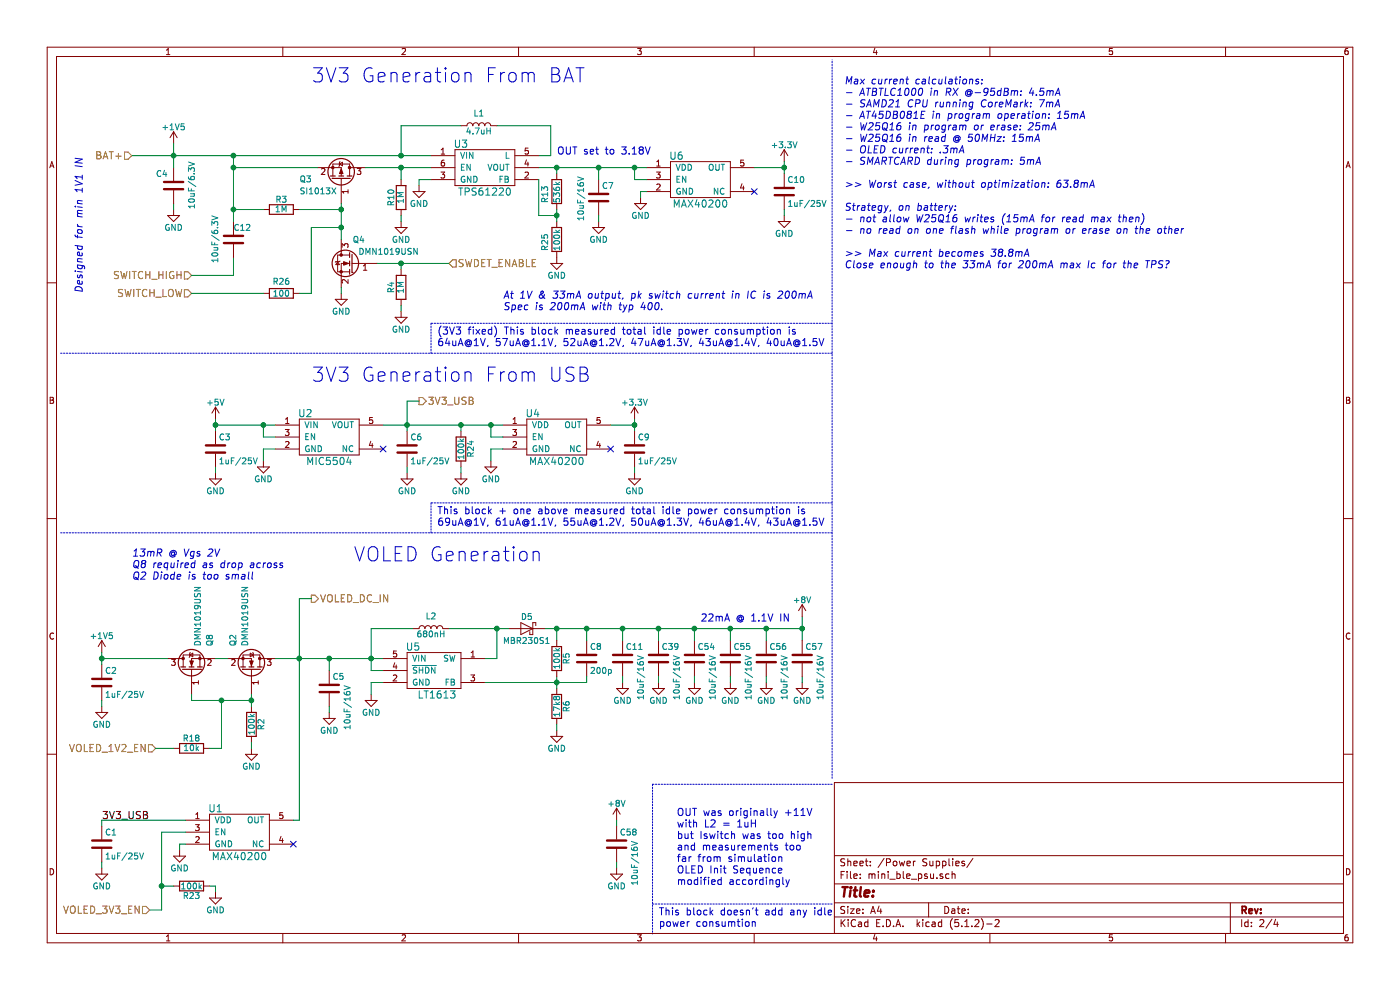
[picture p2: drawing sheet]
EESchema Schematic File Version 4
EELAYER 30 0
EELAYER END
$Descr A4 11693 8268
encoding utf-8
Sheet 2 4
Title ""
Date ""
Rev ""
Comp ""
Comment1 ""
Comment2 ""
Comment3 ""
Comment4 ""
$EndDescr
$Comp
L mini_ble:MAX40200 U6
U 1 1
P 5850 1500
F 0 "U6" H 5650 1700 60  0000 C CNN
F 1 "MAX40200" H 5850 1300 60  0000 C CNN
F 2 "Package_TO_SOT_SMD:SOT-23-5" H 5250 1750 60  0001 C CNN
F 3 "" H 5250 1750 60  0001 C CNN
F 4 "https://www.digikey.com/product-detail/en/maxim-integrated/MAX40200AUK-T/MAX40200AUK-TCT-ND/7599791" H 5850 1500 60  0001 C CNN "Field4"
	1    5850 1500
	1    0    0    -1  
$EndComp
$Comp
L mini_ble:MAX40200 U4
U 1 1
P 4650 3650
F 0 "U4" H 4450 3850 60  0000 C CNN
F 1 "MAX40200" H 4650 3450 60  0000 C CNN
F 2 "Package_TO_SOT_SMD:SOT-23-5" H 4050 3900 60  0001 C CNN
F 3 "" H 4050 3900 60  0001 C CNN
F 4 "https://www.digikey.com/product-detail/en/maxim-integrated/MAX40200AUK-T/MAX40200AUK-TCT-ND/7599791" H 4650 3650 60  0001 C CNN "Field4"
	1    4650 3650
	1    0    0    -1  
$EndComp
NoConn ~ 6300 1600
NoConn ~ 5100 3750
$Comp
L mini_ble:MIC5504 U2
U 1 1
P 2750 3650
F 0 "U2" H 2550 3850 60  0000 C CNN
F 1 "MIC5504" H 2750 3450 60  0000 C CNN
F 2 "Package_TO_SOT_SMD:SOT-23-5" H 2850 3950 60  0001 C CNN
F 3 "" H 2850 3950 60  0001 C CNN
F 4 "https://www.digikey.com/product-detail/en/microchip-technology/MIC5504-3.3YM5-TR/576-4764-1-ND/4864028" H 2750 3650 60  0001 C CNN "Field4"
	1    2750 3650
	1    0    0    -1  
$EndComp
$Comp
L power:+5V #PWR015
U 1 1
P 1800 3500
F 0 "#PWR015" H 1800 3350 50  0001 C CNN
F 1 "+5V" H 1800 3640 50  0000 C CNN
F 2 "" H 1800 3500 50  0001 C CNN
F 3 "" H 1800 3500 50  0001 C CNN
	1    1800 3500
	1    0    0    -1  
$EndComp
$Comp
L power:GND #PWR016
U 1 1
P 1800 3950
F 0 "#PWR016" H 1800 3700 50  0001 C CNN
F 1 "GND" H 1800 3800 50  0000 C CNN
F 2 "" H 1800 3950 50  0001 C CNN
F 3 "" H 1800 3950 50  0001 C CNN
	1    1800 3950
	1    0    0    -1  
$EndComp
$Comp
L Device:C C3
U 1 1
P 1800 3750
F 0 "C3" H 1825 3850 50  0000 L CNN
F 1 "1uF/25V" H 1825 3650 50  0000 L CNN
F 2 "Capacitor_SMD:C_0603_1608Metric" H 1838 3600 50  0001 C CNN
F 3 "https://media.digikey.com/pdf/Data%20Sheets/Samsung%20PDFs/CL10B105KA8NNNC_char.pdf" H 1800 3750 50  0001 C CNN
F 4 "https://www.digikey.com/product-detail/en/samsung-electro-mechanics-america-inc/CL10B105KA8NNNC/1276-1184-1-ND/3889270" H 1800 3750 60  0001 C CNN "Field4"
	1    1800 3750
	1    0    0    -1  
$EndComp
NoConn ~ 3200 3750
$Comp
L Device:C C6
U 1 1
P 3400 3750
F 0 "C6" H 3425 3850 50  0000 L CNN
F 1 "1uF/25V" H 3425 3650 50  0000 L CNN
F 2 "Capacitor_SMD:C_0603_1608Metric" H 3438 3600 50  0001 C CNN
F 3 "https://media.digikey.com/pdf/Data%20Sheets/Samsung%20PDFs/CL10B105KA8NNNC_char.pdf" H 3400 3750 50  0001 C CNN
F 4 "https://www.digikey.com/product-detail/en/samsung-electro-mechanics-america-inc/CL10B105KA8NNNC/1276-1184-1-ND/3889270" H 3400 3750 60  0001 C CNN "Field4"
	1    3400 3750
	1    0    0    -1  
$EndComp
$Comp
L power:GND #PWR024
U 1 1
P 3400 3950
F 0 "#PWR024" H 3400 3700 50  0001 C CNN
F 1 "GND" H 3400 3800 50  0000 C CNN
F 2 "" H 3400 3950 50  0001 C CNN
F 3 "" H 3400 3950 50  0001 C CNN
	1    3400 3950
	1    0    0    -1  
$EndComp
$Comp
L power:GND #PWR028
U 1 1
P 4100 3850
F 0 "#PWR028" H 4100 3600 50  0001 C CNN
F 1 "GND" H 4100 3700 50  0000 C CNN
F 2 "" H 4100 3850 50  0001 C CNN
F 3 "" H 4100 3850 50  0001 C CNN
	1    4100 3850
	1    0    0    -1  
$EndComp
$Comp
L Device:C C9
U 1 1
P 5300 3750
F 0 "C9" H 5325 3850 50  0000 L CNN
F 1 "1uF/25V" H 5325 3650 50  0000 L CNN
F 2 "Capacitor_SMD:C_0603_1608Metric" H 5338 3600 50  0001 C CNN
F 3 "https://media.digikey.com/pdf/Data%20Sheets/Samsung%20PDFs/CL10B105KA8NNNC_char.pdf" H 5300 3750 50  0001 C CNN
F 4 "https://www.digikey.com/product-detail/en/samsung-electro-mechanics-america-inc/CL10B105KA8NNNC/1276-1184-1-ND/3889270" H 5300 3750 60  0001 C CNN "Field4"
	1    5300 3750
	1    0    0    -1  
$EndComp
$Comp
L power:GND #PWR032
U 1 1
P 5300 3950
F 0 "#PWR032" H 5300 3700 50  0001 C CNN
F 1 "GND" H 5300 3800 50  0000 C CNN
F 2 "" H 5300 3950 50  0001 C CNN
F 3 "" H 5300 3950 50  0001 C CNN
	1    5300 3950
	1    0    0    -1  
$EndComp
$Comp
L power:+3.3V #PWR031
U 1 1
P 5300 3500
F 0 "#PWR031" H 5300 3350 50  0001 C CNN
F 1 "+3.3V" H 5300 3640 50  0000 C CNN
F 2 "" H 5300 3500 50  0001 C CNN
F 3 "" H 5300 3500 50  0001 C CNN
	1    5300 3500
	1    0    0    -1  
$EndComp
Text Notes 2600 3200 0    118  ~ 0
3V3 Generation From USB
$Comp
L power:GND #PWR019
U 1 1
P 2200 3850
F 0 "#PWR019" H 2200 3600 50  0001 C CNN
F 1 "GND" H 2200 3700 50  0000 C CNN
F 2 "" H 2200 3850 50  0001 C CNN
F 3 "" H 2200 3850 50  0001 C CNN
	1    2200 3850
	1    0    0    -1  
$EndComp
$Comp
L power:GND #PWR033
U 1 1
P 5350 1650
F 0 "#PWR033" H 5350 1400 50  0001 C CNN
F 1 "GND" H 5350 1500 50  0000 C CNN
F 2 "" H 5350 1650 50  0001 C CNN
F 3 "" H 5350 1650 50  0001 C CNN
	1    5350 1650
	1    0    0    -1  
$EndComp
$Comp
L mini_ble:TPS61221 U3
U 1 1
P 4050 1400
F 0 "U3" H 3850 1600 60  0000 C CNN
F 1 "TPS61220" H 4050 1200 60  0000 C CNN
F 2 "Package_TO_SOT_SMD:SOT-363_SC-70-6" H 3350 1600 60  0001 C CNN
F 3 "" H 3350 1600 60  0001 C CNN
F 4 "https://www.digikey.com/product-detail/en/texas-instruments/TPS61220DCKR/296-32505-1-ND/3505611" H 4050 1400 60  0001 C CNN "Field4"
	1    4050 1400
	1    0    0    -1  
$EndComp
$Comp
L Device:C C7
U 1 1
P 5000 1650
F 0 "C7" H 5025 1750 50  0000 L CNN
F 1 "10uF/16V" V 4850 1450 50  0000 L CNN
F 2 "Capacitor_SMD:C_0805_2012Metric" H 5038 1500 50  0001 C CNN
F 3 "https://media.digikey.com/pdf/Data%20Sheets/Samsung%20PDFs/CL21A106KAYNNNE_Char.pdf" H 5000 1650 50  0001 C CNN
F 4 "https://www.digikey.com/product-detail/en/samsung-electro-mechanics/CL21A106KAYNNNE/1276-2891-1-ND/3890977" H 5000 1650 60  0001 C CNN "Field4"
	1    5000 1650
	1    0    0    -1  
$EndComp
$Comp
L power:GND #PWR030
U 1 1
P 5000 1850
F 0 "#PWR030" H 5000 1600 50  0001 C CNN
F 1 "GND" H 5000 1700 50  0000 C CNN
F 2 "" H 5000 1850 50  0001 C CNN
F 3 "" H 5000 1850 50  0001 C CNN
	1    5000 1850
	1    0    0    -1  
$EndComp
$Comp
L Device:L L1
U 1 1
P 4000 1050
F 0 "L1" V 4100 1050 50  0000 C CNN
F 1 "4.7uH" V 3950 1050 50  0000 C CNN
F 2 "Inductor_SMD:L_0805_2012Metric" H 4000 1050 50  0001 C CNN
F 3 "" H 4000 1050 50  0001 C CNN
F 4 "https://www.digikey.com/product-detail/en/murata-electronics-north-america/LQM2MPN4R7MG0L/490-12073-1-ND/5403074" V 4000 1050 60  0001 C CNN "Field4"
	1    4000 1050
	0    -1   -1   0   
$EndComp
$Comp
L power:GND #PWR026
U 1 1
P 3500 1550
F 0 "#PWR026" H 3500 1300 50  0001 C CNN
F 1 "GND" H 3500 1400 50  0000 C CNN
F 2 "" H 3500 1550 50  0001 C CNN
F 3 "" H 3500 1550 50  0001 C CNN
	1    3500 1550
	1    0    0    -1  
$EndComp
$Comp
L power:GND #PWR013
U 1 1
P 1450 1750
F 0 "#PWR013" H 1450 1500 50  0001 C CNN
F 1 "GND" H 1450 1600 50  0000 C CNN
F 2 "" H 1450 1750 50  0001 C CNN
F 3 "" H 1450 1750 50  0001 C CNN
	1    1450 1750
	1    0    0    -1  
$EndComp
$Comp
L power:+1V5 #PWR012
U 1 1
P 1450 1200
F 0 "#PWR012" H 1450 1050 50  0001 C CNN
F 1 "+1V5" H 1450 1340 50  0000 C CNN
F 2 "" H 1450 1200 50  0001 C CNN
F 3 "" H 1450 1200 50  0001 C CNN
	1    1450 1200
	1    0    0    -1  
$EndComp
Text Notes 2600 700  0    118  ~ 0
3V3 Generation From BAT
$Comp
L Device:C C10
U 1 1
P 6550 1600
F 0 "C10" H 6575 1700 50  0000 L CNN
F 1 "1uF/25V" H 6575 1500 50  0000 L CNN
F 2 "Capacitor_SMD:C_0603_1608Metric" H 6588 1450 50  0001 C CNN
F 3 "https://media.digikey.com/pdf/Data%20Sheets/Samsung%20PDFs/CL10B105KA8NNNC_char.pdf" H 6550 1600 50  0001 C CNN
F 4 "https://www.digikey.com/product-detail/en/samsung-electro-mechanics-america-inc/CL10B105KA8NNNC/1276-1184-1-ND/3889270" H 6550 1600 60  0001 C CNN "Field4"
	1    6550 1600
	1    0    0    -1  
$EndComp
$Comp
L power:GND #PWR038
U 1 1
P 6550 1800
F 0 "#PWR038" H 6550 1550 50  0001 C CNN
F 1 "GND" H 6550 1650 50  0000 C CNN
F 2 "" H 6550 1800 50  0001 C CNN
F 3 "" H 6550 1800 50  0001 C CNN
	1    6550 1800
	1    0    0    -1  
$EndComp
$Comp
L power:+3.3V #PWR037
U 1 1
P 6550 1350
F 0 "#PWR037" H 6550 1200 50  0001 C CNN
F 1 "+3.3V" H 6550 1490 50  0000 C CNN
F 2 "" H 6550 1350 50  0001 C CNN
F 3 "" H 6550 1350 50  0001 C CNN
	1    6550 1350
	1    0    0    -1  
$EndComp
$Comp
L power:+1V5 #PWR010
U 1 1
P 850 5450
F 0 "#PWR010" H 850 5300 50  0001 C CNN
F 1 "+1V5" H 850 5590 50  0000 C CNN
F 2 "" H 850 5450 50  0001 C CNN
F 3 "" H 850 5450 50  0001 C CNN
	1    850  5450
	1    0    0    -1  
$EndComp
$Comp
L Device:C C2
U 1 1
P 850 5700
F 0 "C2" H 875 5800 50  0000 L CNN
F 1 "1uF/25V" H 875 5600 50  0000 L CNN
F 2 "Capacitor_SMD:C_0603_1608Metric" H 888 5550 50  0001 C CNN
F 3 "https://media.digikey.com/pdf/Data%20Sheets/Samsung%20PDFs/CL10B105KA8NNNC_char.pdf" H 850 5700 50  0001 C CNN
F 4 "https://www.digikey.com/product-detail/en/samsung-electro-mechanics-america-inc/CL10B105KA8NNNC/1276-1184-1-ND/3889270" H 850 5700 60  0001 C CNN "Field4"
	1    850  5700
	1    0    0    -1  
$EndComp
$Comp
L power:GND #PWR011
U 1 1
P 850 5900
F 0 "#PWR011" H 850 5650 50  0001 C CNN
F 1 "GND" H 850 5750 50  0000 C CNN
F 2 "" H 850 5900 50  0001 C CNN
F 3 "" H 850 5900 50  0001 C CNN
	1    850  5900
	1    0    0    -1  
$EndComp
$Comp
L Device:R R2
U 1 1
P 2100 6050
F 0 "R2" V 2180 6050 50  0000 C CNN
F 1 "100k" V 2100 6050 50  0000 C CNN
F 2 "Resistor_SMD:R_0402_1005Metric" V 2030 6050 50  0001 C CNN
F 3 "" H 2100 6050 50  0001 C CNN
F 4 "https://www.digikey.com/product-detail/en/yageo/AC0402FR-07100KL/YAG3434CT-ND/6006283" V 2100 6050 60  0001 C CNN "Field4"
	1    2100 6050
	1    0    0    -1  
$EndComp
$Comp
L power:GND #PWR018
U 1 1
P 2100 6250
F 0 "#PWR018" H 2100 6000 50  0001 C CNN
F 1 "GND" H 2100 6100 50  0000 C CNN
F 2 "" H 2100 6250 50  0001 C CNN
F 3 "" H 2100 6250 50  0001 C CNN
	1    2100 6250
	1    0    0    -1  
$EndComp
Text HLabel 1300 6250 0    60   Input ~ 0
VOLED_1V2_EN
$Comp
L mini_ble:MAX40200 U1
U 1 1
P 2000 6950
F 0 "U1" H 1800 7150 60  0000 C CNN
F 1 "MAX40200" H 2000 6750 60  0000 C CNN
F 2 "Package_TO_SOT_SMD:SOT-23-5" H 1400 7200 60  0001 C CNN
F 3 "" H 1400 7200 60  0001 C CNN
F 4 "https://www.digikey.com/product-detail/en/maxim-integrated/MAX40200AUK-T/MAX40200AUK-TCT-ND/7599791" H 2000 6950 60  0001 C CNN "Field4"
	1    2000 6950
	1    0    0    -1  
$EndComp
NoConn ~ 2450 7050
$Comp
L power:GND #PWR014
U 1 1
P 1500 7100
F 0 "#PWR014" H 1500 6850 50  0001 C CNN
F 1 "GND" H 1500 6950 50  0000 C CNN
F 2 "" H 1500 7100 50  0001 C CNN
F 3 "" H 1500 7100 50  0001 C CNN
	1    1500 7100
	1    0    0    -1  
$EndComp
$Comp
L Device:C C1
U 1 1
P 850 7050
F 0 "C1" H 875 7150 50  0000 L CNN
F 1 "1uF/25V" H 875 6950 50  0000 L CNN
F 2 "Capacitor_SMD:C_0603_1608Metric" H 888 6900 50  0001 C CNN
F 3 "https://media.digikey.com/pdf/Data%20Sheets/Samsung%20PDFs/CL10B105KA8NNNC_char.pdf" H 850 7050 50  0001 C CNN
F 4 "https://www.digikey.com/product-detail/en/samsung-electro-mechanics-america-inc/CL10B105KA8NNNC/1276-1184-1-ND/3889270" H 850 7050 60  0001 C CNN "Field4"
	1    850  7050
	1    0    0    -1  
$EndComp
$Comp
L power:GND #PWR09
U 1 1
P 850 7250
F 0 "#PWR09" H 850 7000 50  0001 C CNN
F 1 "GND" H 850 7100 50  0000 C CNN
F 2 "" H 850 7250 50  0001 C CNN
F 3 "" H 850 7250 50  0001 C CNN
	1    850  7250
	1    0    0    -1  
$EndComp
Text HLabel 1250 7600 0    60   Input ~ 0
VOLED_3V3_EN
Text Notes 2950 4700 0    118  ~ 0
VOLED Generation
$Comp
L Device:C C5
U 1 1
P 2750 5750
F 0 "C5" H 2775 5850 50  0000 L CNN
F 1 "10uF/16V" V 2900 5400 50  0000 L CNN
F 2 "Capacitor_SMD:C_0805_2012Metric" H 2788 5600 50  0001 C CNN
F 3 "https://media.digikey.com/pdf/Data%20Sheets/Samsung%20PDFs/CL21A106KAYNNNE_Char.pdf" H 2750 5750 50  0001 C CNN
F 4 "https://www.digikey.com/product-detail/en/samsung-electro-mechanics/CL21A106KAYNNNE/1276-2891-1-ND/3890977" H 2750 5750 60  0001 C CNN "Field4"
	1    2750 5750
	1    0    0    -1  
$EndComp
$Comp
L power:GND #PWR020
U 1 1
P 2750 5950
F 0 "#PWR020" H 2750 5700 50  0001 C CNN
F 1 "GND" H 2750 5800 50  0000 C CNN
F 2 "" H 2750 5950 50  0001 C CNN
F 3 "" H 2750 5950 50  0001 C CNN
	1    2750 5950
	1    0    0    -1  
$EndComp
$Comp
L power:GND #PWR029
U 1 1
P 4650 6100
F 0 "#PWR029" H 4650 5850 50  0001 C CNN
F 1 "GND" H 4650 5950 50  0000 C CNN
F 2 "" H 4650 6100 50  0001 C CNN
F 3 "" H 4650 6100 50  0001 C CNN
	1    4650 6100
	1    0    0    -1  
$EndComp
Text HLabel 3500 3350 2    60   Output ~ 0
3V3_USB
Text Notes 4200 2600 0    60   Italic 0
At 1V & 33mA output, pk switch current in IC is 200mA\nSpec is 200mA with typ 400.
Text Notes 7050 2250 0    60   Italic 0
Max current calculations:\n- ATBTLC1000 in RX @-95dBm: 4.5mA\n- SAMD21 CPU running CoreMark: 7mA\n- AT45DB081E in program operation: 15mA\n- W25Q16 in program or erase: 25mA\n- W25Q16 in read @ 50MHz: 15mA\n- OLED current: .3mA\n- SMARTCARD during program: 5mA\n\n>> Worst case, without optimization: 63.8mA\n\nStrategy, on battery:\n- not allow W25Q16 writes (15mA for read max then)\n- no read on one flash while program or erase on the other\n\n>> Max current becomes 38.8mA\nClose enough to the 33mA for 200mA max Ic for the TPS?
Text Notes 700  2450 1    60   Italic 0
Designed for min 1V1 IN
Text Notes 1100 4850 0    60   Italic 0
13mR @ Vgs 2V\nQ8 required as drop across\nQ2 Diode is too small
Text Label 850  6850 0    60   ~ 0
3V3_USB
$Comp
L Device:Q_PMOS_GSD Q3
U 1 1
P 2850 1500
F 0 "Q3" V 2850 1150 50  0000 L CNN
F 1 "SI1013X" V 2750 1150 50  0000 L CNN
F 2 "footprints:SC89" H 3050 1600 50  0001 C CNN
F 3 "" H 2850 1500 50  0001 C CNN
F 4 "https://www.digikey.com/product-detail/en/vishay-siliconix/SI1013X-T1-GE3/SI1013X-T1-GE3CT-ND/1995592" V 2850 1500 60  0001 C CNN "Field4"
	1    2850 1500
	0    1    -1   0   
$EndComp
$Comp
L Device:R R10
U 1 1
P 3350 1650
F 0 "R10" V 3430 1650 50  0000 C CNN
F 1 "1M" V 3350 1650 50  0000 C CNN
F 2 "Resistor_SMD:R_0402_1005Metric" V 3280 1650 50  0001 C CNN
F 3 "" H 3350 1650 50  0001 C CNN
F 4 "https://www.digikey.com/product-detail/en/yageo/RC0402JR-071ML/311-1.0MJRCT-ND/729356" V 3350 1650 60  0001 C CNN "Field4"
	1    3350 1650
	-1   0    0    1   
$EndComp
$Comp
L power:GND #PWR022
U 1 1
P 3350 1850
F 0 "#PWR022" H 3350 1600 50  0001 C CNN
F 1 "GND" H 3350 1700 50  0000 C CNN
F 2 "" H 3350 1850 50  0001 C CNN
F 3 "" H 3350 1850 50  0001 C CNN
	1    3350 1850
	1    0    0    -1  
$EndComp
$Comp
L power:GND #PWR021
U 1 1
P 2850 2450
F 0 "#PWR021" H 2850 2200 50  0001 C CNN
F 1 "GND" H 2850 2300 50  0000 C CNN
F 2 "" H 2850 2450 50  0001 C CNN
F 3 "" H 2850 2450 50  0001 C CNN
	1    2850 2450
	1    0    0    -1  
$EndComp
$Comp
L power:GND #PWR023
U 1 1
P 3350 2600
F 0 "#PWR023" H 3350 2350 50  0001 C CNN
F 1 "GND" H 3350 2450 50  0000 C CNN
F 2 "" H 3350 2600 50  0001 C CNN
F 3 "" H 3350 2600 50  0001 C CNN
	1    3350 2600
	1    0    0    -1  
$EndComp
Text HLabel 3750 2200 2    60   Input ~ 0
SWDET_ENABLE
Text HLabel 1600 2300 0    60   Input ~ 0
SWITCH_HIGH
Text HLabel 1600 2450 0    60   Input ~ 0
SWITCH_LOW
$Comp
L Device:R R4
U 1 1
P 3350 2400
F 0 "R4" V 3430 2400 50  0000 C CNN
F 1 "1M" V 3350 2400 50  0000 C CNN
F 2 "Resistor_SMD:R_0402_1005Metric" V 3280 2400 50  0001 C CNN
F 3 "" H 3350 2400 50  0001 C CNN
F 4 "https://www.digikey.com/product-detail/en/yageo/RC0402JR-071ML/311-1.0MJRCT-ND/729356" V 3350 2400 60  0001 C CNN "Field4"
	1    3350 2400
	-1   0    0    1   
$EndComp
$Comp
L Device:R R3
U 1 1
P 2350 1750
F 0 "R3" V 2430 1750 50  0000 C CNN
F 1 "1M" V 2350 1750 50  0000 C CNN
F 2 "Resistor_SMD:R_0402_1005Metric" V 2280 1750 50  0001 C CNN
F 3 "" H 2350 1750 50  0001 C CNN
F 4 "https://www.digikey.com/product-detail/en/yageo/RC0402JR-071ML/311-1.0MJRCT-ND/729356" V 2350 1750 60  0001 C CNN "Field4"
	1    2350 1750
	0    -1   -1   0   
$EndComp
$Comp
L Device:Q_NMOS_GSD Q4
U 1 1
P 2950 2200
F 0 "Q4" H 2850 2400 50  0000 L CNN
F 1 "DMN1019USN" H 2400 2300 50  0000 L CNN
F 2 "Package_TO_SOT_SMD:SC-59" H 3150 2300 50  0001 C CNN
F 3 "" H 2950 2200 50  0001 C CNN
F 4 "https://www.digikey.com/product-detail/en/diodes-incorporated/DMN1019USN-7/DMN1019USN-7DICT-ND/4898886" H 2950 2200 60  0001 C CNN "Field4"
	1    2950 2200
	-1   0    0    -1  
$EndComp
$Comp
L Device:Q_NMOS_GSD Q2
U 1 1
P 2100 5600
F 0 "Q2" H 2300 5450 50  0000 L CNN
F 1 "DMN1019USN" H 2300 5550 50  0000 L CNN
F 2 "Package_TO_SOT_SMD:SC-59" H 2300 5700 50  0001 C CNN
F 3 "" H 2100 5600 50  0001 C CNN
F 4 "https://www.digikey.com/product-detail/en/diodes-incorporated/DMN1019USN-7/DMN1019USN-7DICT-ND/4898886" H 2100 5600 60  0001 C CNN "Field4"
	1    2100 5600
	0    1    -1   0   
$EndComp
$Comp
L Device:R R18
U 1 1
P 1600 6250
F 0 "R18" V 1680 6250 50  0000 C CNN
F 1 "10k" V 1600 6250 50  0000 C CNN
F 2 "Resistor_SMD:R_0402_1005Metric" V 1530 6250 50  0001 C CNN
F 3 "" H 1600 6250 50  0001 C CNN
F 4 "https://www.digikey.com/product-detail/en/yageo/AC0402FR-0710KL/YAG3436CT-ND/6006285" V 1600 6250 60  0001 C CNN "Field4"
	1    1600 6250
	0    -1   -1   0   
$EndComp
$Comp
L Device:R R23
U 1 1
P 1600 7400
F 0 "R23" V 1680 7400 50  0000 C CNN
F 1 "100k" V 1600 7400 50  0000 C CNN
F 2 "Resistor_SMD:R_0402_1005Metric" V 1530 7400 50  0001 C CNN
F 3 "" H 1600 7400 50  0001 C CNN
F 4 "https://www.digikey.com/product-detail/en/yageo/AC0402FR-07100KL/YAG3434CT-ND/6006283" V 1600 7400 60  0001 C CNN "Field4"
	1    1600 7400
	0    1    1    0   
$EndComp
$Comp
L power:GND #PWR017
U 1 1
P 1800 7450
F 0 "#PWR017" H 1800 7200 50  0001 C CNN
F 1 "GND" H 1800 7300 50  0000 C CNN
F 2 "" H 1800 7450 50  0001 C CNN
F 3 "" H 1800 7450 50  0001 C CNN
	1    1800 7450
	1    0    0    -1  
$EndComp
Text Notes 3650 2900 0    60   ~ 0
(3V3 fixed) This block measured total idle power consumption is\n64uA@1V, 57uA@1.1V, 52uA@1.2V, 47uA@1.3V, 43uA@1.4V, 40uA@1.5V
Text Notes 3650 4400 0    60   ~ 0
This block + one above measured total idle power consumption is\n69uA@1V, 61uA@1.1V, 55uA@1.2V, 50uA@1.3V, 46uA@1.4V, 43uA@1.5V
$Comp
L Device:Q_NMOS_GSD Q8
U 1 1
P 1600 5600
F 0 "Q8" H 1800 5450 50  0000 L CNN
F 1 "DMN1019USN" H 1800 5550 50  0000 L CNN
F 2 "Package_TO_SOT_SMD:SC-59" H 1800 5700 50  0001 C CNN
F 3 "" H 1600 5600 50  0001 C CNN
F 4 "https://www.digikey.com/product-detail/en/diodes-incorporated/DMN1019USN-7/DMN1019USN-7DICT-ND/4898886" H 1600 5600 60  0001 C CNN "Field4"
	1    1600 5600
	0    -1   -1   0   
$EndComp
$Comp
L mini_ble:LT1613 U5
U 1 1
P 3650 5600
F 0 "U5" H 3450 5800 60  0000 C CNN
F 1 "LT1613" H 3650 5400 60  0000 C CNN
F 2 "Package_TO_SOT_SMD:TSOT-23-5" H 3000 5900 60  0001 C CNN
F 3 "" H 3000 5900 60  0001 C CNN
F 4 "https://www.digikey.com/product-detail/en/linear-technology/LT1613CS5-TRMPBF/LT1613CS5-TRMPBFCT-ND/891635" H 3650 5600 60  0001 C CNN "Field4"
	1    3650 5600
	1    0    0    -1  
$EndComp
$Comp
L Device:L L2
U 1 1
P 3600 5250
F 0 "L2" V 3700 5250 50  0000 C CNN
F 1 "680nH" V 3550 5250 50  0000 C CNN
F 2 "footprints:L_0806" H 3600 5250 50  0001 C CNN
F 3 "" H 3600 5250 50  0001 C CNN
F 4 "https://www.digikey.com/product-detail/en/murata-electronics-north-america/DFE201610P-R68M=P2/490-10613-1-ND/6164585" V 3600 5250 60  0001 C CNN "Field4"
	1    3600 5250
	0    -1   -1   0   
$EndComp
$Comp
L power:GND #PWR025
U 1 1
P 3100 5800
F 0 "#PWR025" H 3100 5550 50  0001 C CNN
F 1 "GND" H 3100 5650 50  0000 C CNN
F 2 "" H 3100 5800 50  0001 C CNN
F 3 "" H 3100 5800 50  0001 C CNN
	1    3100 5800
	1    0    0    -1  
$EndComp
$Comp
L Device:D_Schottky D5
U 1 1
P 4400 5250
F 0 "D5" H 4400 5350 50  0000 C CNN
F 1 "MBR230S1" H 4400 5150 50  0000 C CNN
F 2 "Diode_SMD:D_SOD-123F" H 4400 5250 50  0001 C CNN
F 3 "" H 4400 5250 50  0001 C CNN
F 4 "https://www.digikey.com/product-detail/en/on-semiconductor/MBR230LSFT1G/MBR230LSFT1GOSCT-ND/1967064" H 4400 5250 60  0001 C CNN "Field4"
	1    4400 5250
	-1   0    0    -1  
$EndComp
$Comp
L Device:R R6
U 1 1
P 4650 5900
F 0 "R6" V 4730 5900 50  0000 C CNN
F 1 "17k8" V 4650 5900 50  0000 C CNN
F 2 "Resistor_SMD:R_0402_1005Metric" V 4580 5900 50  0001 C CNN
F 3 "" H 4650 5900 50  0001 C CNN
F 4 "https://www.digikey.com/product-detail/en/yageo/RC0402FR-0717K8L/YAG3012CT-ND/5281877" V 4650 5900 60  0001 C CNN "Field4"
	1    4650 5900
	1    0    0    -1  
$EndComp
$Comp
L Device:C C11
U 1 1
P 5200 5500
F 0 "C11" H 5225 5600 50  0000 L CNN
F 1 "10uF/16V" V 5350 5150 50  0000 L CNN
F 2 "Capacitor_SMD:C_0805_2012Metric" H 5238 5350 50  0001 C CNN
F 3 "https://media.digikey.com/pdf/Data%20Sheets/Samsung%20PDFs/CL21A106KAYNNNE_Char.pdf" H 5200 5500 50  0001 C CNN
F 4 "https://www.digikey.com/product-detail/en/samsung-electro-mechanics/CL21A106KAYNNNE/1276-2891-1-ND/3890977" H 5200 5500 60  0001 C CNN "Field4"
	1    5200 5500
	1    0    0    -1  
$EndComp
$Comp
L Device:C C8
U 1 1
P 4900 5500
F 0 "C8" H 4925 5600 50  0000 L CNN
F 1 "200p" H 4925 5400 50  0000 L CNN
F 2 "Capacitor_SMD:C_0402_1005Metric" H 4938 5350 50  0001 C CNN
F 3 "http://www.samsungsem.com/kr/support/product-search/mlcc/__icsFiles/afieldfile/2016/12/14/Data%20sheet_CL05C201JB5NNNC.pdf" H 4900 5500 50  0001 C CNN
F 4 "https://www.digikey.com/product-detail/en/samsung-electro-mechanics/CL05C201JB5NNNC/1276-1662-1-ND/3889748" H 4900 5500 60  0001 C CNN "Field4"
	1    4900 5500
	1    0    0    -1  
$EndComp
Wire Wire Line
	2850 1750 2500 1750
Wire Wire Line
	2850 1700 2850 1750
Connection ~ 1950 1400
Wire Wire Line
	1950 1750 2200 1750
Wire Wire Line
	1950 1400 2650 1400
Wire Wire Line
	3050 1400 3350 1400
Connection ~ 1950 1300
Wire Wire Line
	1800 3500 1800 3550
Wire Wire Line
	2200 3550 2200 3650
Wire Wire Line
	1800 3550 2200 3550
Connection ~ 1800 3550
Wire Wire Line
	2200 3650 2300 3650
Connection ~ 2200 3550
Wire Wire Line
	1800 3900 1800 3950
Wire Wire Line
	2200 3850 2200 3750
Wire Wire Line
	2200 3750 2300 3750
Wire Wire Line
	3400 3950 3400 3900
Wire Wire Line
	3200 3550 3400 3550
Wire Wire Line
	3400 3350 3400 3550
Connection ~ 3400 3550
Wire Wire Line
	4100 3650 4200 3650
Wire Wire Line
	4100 3550 4100 3650
Connection ~ 4100 3550
Wire Wire Line
	4200 3750 4100 3750
Wire Wire Line
	4100 3750 4100 3850
Wire Wire Line
	5300 3950 5300 3900
Wire Wire Line
	5100 3550 5300 3550
Wire Wire Line
	5300 3500 5300 3550
Connection ~ 5300 3550
Wire Wire Line
	3400 3350 3500 3350
Wire Wire Line
	5400 1600 5350 1600
Wire Wire Line
	5350 1600 5350 1650
Wire Wire Line
	5300 1500 5400 1500
Wire Wire Line
	5300 1400 5300 1500
Wire Wire Line
	5000 1850 5000 1800
Connection ~ 5300 1400
Wire Wire Line
	5000 1400 5000 1500
Connection ~ 5000 1400
Wire Wire Line
	4500 1300 4600 1300
Wire Wire Line
	4600 1300 4600 1050
Wire Wire Line
	4600 1050 4150 1050
Wire Wire Line
	3350 1050 3850 1050
Wire Wire Line
	3350 1300 3350 1050
Wire Wire Line
	3600 1500 3500 1500
Wire Wire Line
	3500 1500 3500 1550
Connection ~ 3350 1300
Wire Wire Line
	1450 1750 1450 1700
Wire Wire Line
	1450 1200 1450 1300
Connection ~ 1450 1300
Wire Wire Line
	6550 1800 6550 1750
Wire Wire Line
	6300 1400 6550 1400
Wire Wire Line
	6550 1350 6550 1400
Connection ~ 6550 1400
Wire Notes Line
	6950 2950 500  2950
Wire Notes Line
	6950 4450 500  4450
Wire Wire Line
	850  5450 850  5500
Connection ~ 850  5500
Wire Wire Line
	850  5900 850  5850
Wire Wire Line
	2100 6250 2100 6200
Wire Wire Line
	2100 5800 2100 5850
Wire Wire Line
	1600 5850 1850 5850
Wire Wire Line
	1850 5850 1850 6250
Connection ~ 2100 5850
Wire Wire Line
	1550 7050 1500 7050
Wire Wire Line
	1500 7050 1500 7100
Wire Wire Line
	1550 6850 850  6850
Wire Wire Line
	850  6850 850  6900
Wire Wire Line
	850  7200 850  7250
Wire Wire Line
	1550 6950 1350 6950
Wire Wire Line
	1350 6950 1350 7400
Wire Wire Line
	1350 7600 1250 7600
Wire Wire Line
	2500 6850 2450 6850
Connection ~ 2500 5500
Wire Wire Line
	2750 5500 2750 5600
Connection ~ 2750 5500
Wire Wire Line
	2750 5900 2750 5950
Wire Wire Line
	3350 1850 3350 1800
Wire Wire Line
	3350 1500 3350 1400
Connection ~ 3350 1400
Wire Wire Line
	2850 2450 2850 2400
Connection ~ 2850 1750
Wire Wire Line
	3350 2600 3350 2550
Wire Wire Line
	3150 2200 3350 2200
Wire Wire Line
	3350 2250 3350 2200
Connection ~ 3350 2200
Connection ~ 1950 1750
Wire Wire Line
	2850 1900 2600 1900
Wire Wire Line
	2600 1900 2600 2450
Connection ~ 2850 1900
Wire Wire Line
	1950 1300 1950 1400
Wire Wire Line
	1950 2150 1950 2300
Wire Wire Line
	1950 2300 1600 2300
Wire Notes Line
	6950 6500 6950 500 
Wire Wire Line
	1850 6250 1750 6250
Wire Wire Line
	1300 6250 1450 6250
Wire Wire Line
	1800 7450 1800 7400
Wire Wire Line
	1800 7400 1750 7400
Wire Wire Line
	1450 7400 1350 7400
Connection ~ 1350 7400
Wire Wire Line
	1400 5500 850  5500
Wire Wire Line
	1600 5850 1600 5800
Connection ~ 1850 5850
Wire Wire Line
	1800 5500 1900 5500
Wire Wire Line
	2300 5500 2500 5500
Wire Wire Line
	3100 5600 3200 5600
Wire Wire Line
	3100 5250 3100 5500
Wire Wire Line
	3200 5700 3100 5700
Wire Wire Line
	3100 5700 3100 5800
Connection ~ 3100 5500
Wire Wire Line
	3100 5250 3450 5250
Wire Wire Line
	3750 5250 4150 5250
Wire Wire Line
	4150 5250 4150 5500
Wire Wire Line
	4150 5500 4050 5500
Connection ~ 4150 5250
Wire Wire Line
	4050 5700 4650 5700
Wire Wire Line
	4650 5650 4650 5700
Connection ~ 4650 5700
Wire Wire Line
	4650 6050 4650 6100
Wire Wire Line
	4900 5700 4900 5650
$Comp
L power:GND #PWR034
U 1 1
P 5200 5700
F 0 "#PWR034" H 5200 5450 50  0001 C CNN
F 1 "GND" H 5200 5550 50  0000 C CNN
F 2 "" H 5200 5700 50  0001 C CNN
F 3 "" H 5200 5700 50  0001 C CNN
	1    5200 5700
	1    0    0    -1  
$EndComp
$Comp
L power:GND #PWR036
U 1 1
P 6700 5700
F 0 "#PWR036" H 6700 5450 50  0001 C CNN
F 1 "GND" H 6700 5550 50  0000 C CNN
F 2 "" H 6700 5700 50  0001 C CNN
F 3 "" H 6700 5700 50  0001 C CNN
	1    6700 5700
	1    0    0    -1  
$EndComp
Wire Wire Line
	4550 5250 4650 5250
Wire Wire Line
	6700 5150 6700 5250
Connection ~ 6700 5250
Wire Wire Line
	5200 5350 5200 5250
Connection ~ 5200 5250
Wire Wire Line
	4900 5350 4900 5250
Connection ~ 4900 5250
Wire Wire Line
	6700 5650 6700 5700
Wire Wire Line
	5200 5650 5200 5700
Wire Wire Line
	4650 5350 4650 5250
Connection ~ 4650 5250
$Comp
L Device:R R5
U 1 1
P 4650 5500
F 0 "R5" V 4730 5500 50  0000 C CNN
F 1 "100k" V 4650 5500 50  0000 C CNN
F 2 "Resistor_SMD:R_0402_1005Metric" V 4580 5500 50  0001 C CNN
F 3 "" H 4650 5500 50  0001 C CNN
F 4 "https://www.digikey.com/product-detail/en/yageo/AC0402FR-07100KL/YAG3434CT-ND/6006283" V 4650 5500 60  0001 C CNN "Field4"
	1    4650 5500
	1    0    0    -1  
$EndComp
Text Notes 5500 7750 0    60   ~ 0
This block doesn't add any idle\npower consumtion
Text Notes 5850 5200 0    60   ~ 0
22mA @ 1.1V IN
$Comp
L power:+8V #PWR035
U 1 1
P 6700 5150
F 0 "#PWR035" H 6700 5000 50  0001 C CNN
F 1 "+8V" H 6700 5290 50  0000 C CNN
F 2 "" H 6700 5150 50  0001 C CNN
F 3 "" H 6700 5150 50  0001 C CNN
	1    6700 5150
	1    0    0    -1  
$EndComp
Text Notes 5650 7400 0    60   ~ 0
OUT was originally +11V\nwith L2 = 1uH\nbut Iswitch was too high\nand measurements too\nfar from simulation\nOLED Init Sequence \nmodified accordingly
Wire Notes Line
	6950 2700 3600 2700
Wire Notes Line
	3600 2700 3600 2950
Wire Notes Line
	6950 4200 3600 4200
Wire Notes Line
	3600 4200 3600 4450
Wire Notes Line
	6950 7550 5450 7550
Wire Wire Line
	2500 5000 2500 5500
$Comp
L Device:C C4
U 1 1
P 1450 1550
F 0 "C4" H 1300 1650 50  0000 L CNN
F 1 "10uF/6.3V" V 1600 1350 50  0000 L CNN
F 2 "Capacitor_SMD:C_0603_1608Metric" H 1488 1400 50  0001 C CNN
F 3 "" H 1450 1550 50  0001 C CNN
F 4 "https://www.digikey.com/product-detail/en/murata-electronics-north-america/GRM188R60J106ME47D/490-3896-1-ND/965938" H 1450 1550 60  0001 C CNN "Field4"
	1    1450 1550
	1    0    0    -1  
$EndComp
$Comp
L Device:C C12
U 1 1
P 1950 2000
F 0 "C12" H 1800 2100 50  0000 L CNN
F 1 "10uF/6.3V" V 2100 1800 50  0000 L CNN
F 2 "Capacitor_SMD:C_0603_1608Metric" H 1988 1850 50  0001 C CNN
F 3 "" H 1950 2000 50  0001 C CNN
F 4 "https://www.digikey.com/product-detail/en/murata-electronics-north-america/GRM188R60J106ME47D/490-3896-1-ND/965938" H 1950 2000 60  0001 C CNN "Field4"
	1    1950 2000
	-1   0    0    -1  
$EndComp
Wire Wire Line
	1100 1300 1450 1300
Text HLabel 1100 1300 0    60   Input ~ 0
BAT+
Text HLabel 2600 5000 2    60   Output ~ 0
VOLED_DC_IN
Wire Wire Line
	2600 5000 2500 5000
$Comp
L Device:R R24
U 1 1
P 3850 3750
F 0 "R24" V 3930 3750 50  0000 C CNN
F 1 "100k" V 3850 3750 50  0000 C CNN
F 2 "Resistor_SMD:R_0402_1005Metric" V 3780 3750 50  0001 C CNN
F 3 "" H 3850 3750 50  0001 C CNN
F 4 "https://www.digikey.com/product-detail/en/yageo/AC0402FR-07100KL/YAG3434CT-ND/6006283" V 3850 3750 60  0001 C CNN "Field4"
	1    3850 3750
	1    0    0    -1  
$EndComp
$Comp
L power:GND #PWR027
U 1 1
P 3850 3950
F 0 "#PWR027" H 3850 3700 50  0001 C CNN
F 1 "GND" H 3850 3800 50  0000 C CNN
F 2 "" H 3850 3950 50  0001 C CNN
F 3 "" H 3850 3950 50  0001 C CNN
	1    3850 3950
	1    0    0    -1  
$EndComp
Wire Wire Line
	3850 3950 3850 3900
Wire Wire Line
	3850 3600 3850 3550
Connection ~ 3850 3550
Wire Wire Line
	1950 1400 1950 1750
Wire Wire Line
	1950 1300 3350 1300
Wire Wire Line
	1800 3550 1800 3600
Wire Wire Line
	2200 3550 2300 3550
Wire Wire Line
	3400 3550 3850 3550
Wire Wire Line
	3400 3550 3400 3600
Wire Wire Line
	4100 3550 4200 3550
Wire Wire Line
	5300 3550 5300 3600
Wire Wire Line
	5300 1400 5400 1400
Wire Wire Line
	5000 1400 5300 1400
Wire Wire Line
	3350 1300 3600 1300
Wire Wire Line
	1450 1300 1450 1400
Wire Wire Line
	1450 1300 1950 1300
Wire Wire Line
	6550 1400 6550 1450
Wire Wire Line
	850  5500 850  5550
Wire Wire Line
	2100 5850 2100 5900
Wire Wire Line
	2500 5500 2750 5500
Wire Wire Line
	2500 5500 2500 6850
Wire Wire Line
	2750 5500 3100 5500
Wire Wire Line
	3350 1400 3600 1400
Wire Wire Line
	2850 1750 2850 1900
Wire Wire Line
	3350 2200 3750 2200
Wire Wire Line
	1950 1750 1950 1850
Wire Wire Line
	2850 1900 2850 2000
Wire Wire Line
	1350 7400 1350 7600
Wire Wire Line
	1850 5850 2100 5850
Wire Wire Line
	3100 5500 3100 5600
Wire Wire Line
	3100 5500 3200 5500
Wire Wire Line
	4150 5250 4250 5250
Wire Wire Line
	4650 5700 4900 5700
Wire Wire Line
	4650 5700 4650 5750
Wire Wire Line
	6700 5250 6700 5350
Wire Wire Line
	5200 5250 5500 5250
Wire Wire Line
	4900 5250 5200 5250
Wire Wire Line
	4650 5250 4900 5250
Wire Wire Line
	3850 3550 4100 3550
Wire Wire Line
	4500 1400 4650 1400
Wire Notes Line
	6950 6550 5450 6550
Wire Notes Line
	5450 6550 5450 7800
$Comp
L Device:R R13
U 1 1
P 4650 1600
F 0 "R13" V 4550 1500 50  0000 L CNN
F 1 "536k" V 4650 1500 50  0000 L CNN
F 2 "Resistor_SMD:R_0402_1005Metric" V 4580 1600 50  0001 C CNN
F 3 "" H 4650 1600 50  0001 C CNN
F 4 "https://www.digikey.com/product-detail/en/yageo/RC0402FR-07536KL/YAG3181CT-ND/5282046" V 4650 1600 50  0001 C CNN "Field4"
	1    4650 1600
	1    0    0    -1  
$EndComp
$Comp
L Device:R R25
U 1 1
P 4650 2000
F 0 "R25" V 4550 1900 50  0000 L CNN
F 1 "100k" V 4650 1900 50  0000 L CNN
F 2 "Resistor_SMD:R_0402_1005Metric" V 4580 2000 50  0001 C CNN
F 3 "" H 4650 2000 50  0001 C CNN
F 4 "https://www.digikey.com/product-detail/en/yageo/AC0402FR-07100KL/YAG3434CT-ND/6006283" V 4650 2000 50  0001 C CNN "Field4"
	1    4650 2000
	1    0    0    -1  
$EndComp
$Comp
L power:GND #PWR0120
U 1 1
P 4650 2150
F 0 "#PWR0120" H 4650 1900 50  0001 C CNN
F 1 "GND" H 4650 2000 50  0000 C CNN
F 2 "" H 4650 2150 50  0001 C CNN
F 3 "" H 4650 2150 50  0001 C CNN
	1    4650 2150
	1    0    0    -1  
$EndComp
Wire Wire Line
	4650 1850 4650 1800
Wire Wire Line
	4650 1450 4650 1400
Connection ~ 4650 1400
Wire Wire Line
	4650 1400 5000 1400
Wire Wire Line
	4650 1800 4500 1800
Wire Wire Line
	4500 1800 4500 1500
Connection ~ 4650 1800
Wire Wire Line
	4650 1800 4650 1750
Text Notes 4650 1300 0    60   ~ 0
OUT set to 3.18V
$Comp
L Device:C C39
U 1 1
P 5500 5500
F 0 "C39" H 5525 5600 50  0000 L CNN
F 1 "10uF/16V" V 5650 5150 50  0000 L CNN
F 2 "Capacitor_SMD:C_0805_2012Metric" H 5538 5350 50  0001 C CNN
F 3 "https://media.digikey.com/pdf/Data%20Sheets/Samsung%20PDFs/CL21A106KAYNNNE_Char.pdf" H 5500 5500 50  0001 C CNN
F 4 "https://www.digikey.com/product-detail/en/samsung-electro-mechanics/CL21A106KAYNNNE/1276-2891-1-ND/3890977" H 5500 5500 60  0001 C CNN "Field4"
	1    5500 5500
	1    0    0    -1  
$EndComp
$Comp
L power:GND #PWR0121
U 1 1
P 5500 5700
F 0 "#PWR0121" H 5500 5450 50  0001 C CNN
F 1 "GND" H 5500 5550 50  0000 C CNN
F 2 "" H 5500 5700 50  0001 C CNN
F 3 "" H 5500 5700 50  0001 C CNN
	1    5500 5700
	1    0    0    -1  
$EndComp
Wire Wire Line
	5500 5650 5500 5700
$Comp
L Device:C C54
U 1 1
P 5800 5500
F 0 "C54" H 5825 5600 50  0000 L CNN
F 1 "10uF/16V" V 5950 5150 50  0000 L CNN
F 2 "Capacitor_SMD:C_0805_2012Metric" H 5838 5350 50  0001 C CNN
F 3 "https://media.digikey.com/pdf/Data%20Sheets/Samsung%20PDFs/CL21A106KAYNNNE_Char.pdf" H 5800 5500 50  0001 C CNN
F 4 "https://www.digikey.com/product-detail/en/samsung-electro-mechanics/CL21A106KAYNNNE/1276-2891-1-ND/3890977" H 5800 5500 60  0001 C CNN "Field4"
	1    5800 5500
	1    0    0    -1  
$EndComp
$Comp
L power:GND #PWR0122
U 1 1
P 5800 5700
F 0 "#PWR0122" H 5800 5450 50  0001 C CNN
F 1 "GND" H 5800 5550 50  0000 C CNN
F 2 "" H 5800 5700 50  0001 C CNN
F 3 "" H 5800 5700 50  0001 C CNN
	1    5800 5700
	1    0    0    -1  
$EndComp
Wire Wire Line
	5800 5650 5800 5700
$Comp
L Device:C C55
U 1 1
P 6100 5500
F 0 "C55" H 6125 5600 50  0000 L CNN
F 1 "10uF/16V" V 6250 5150 50  0000 L CNN
F 2 "Capacitor_SMD:C_0805_2012Metric" H 6138 5350 50  0001 C CNN
F 3 "https://media.digikey.com/pdf/Data%20Sheets/Samsung%20PDFs/CL21A106KAYNNNE_Char.pdf" H 6100 5500 50  0001 C CNN
F 4 "https://www.digikey.com/product-detail/en/samsung-electro-mechanics/CL21A106KAYNNNE/1276-2891-1-ND/3890977" H 6100 5500 60  0001 C CNN "Field4"
	1    6100 5500
	1    0    0    -1  
$EndComp
$Comp
L power:GND #PWR0123
U 1 1
P 6100 5700
F 0 "#PWR0123" H 6100 5450 50  0001 C CNN
F 1 "GND" H 6100 5550 50  0000 C CNN
F 2 "" H 6100 5700 50  0001 C CNN
F 3 "" H 6100 5700 50  0001 C CNN
	1    6100 5700
	1    0    0    -1  
$EndComp
Wire Wire Line
	6100 5650 6100 5700
$Comp
L Device:C C56
U 1 1
P 6400 5500
F 0 "C56" H 6425 5600 50  0000 L CNN
F 1 "10uF/16V" V 6550 5150 50  0000 L CNN
F 2 "Capacitor_SMD:C_0805_2012Metric" H 6438 5350 50  0001 C CNN
F 3 "https://media.digikey.com/pdf/Data%20Sheets/Samsung%20PDFs/CL21A106KAYNNNE_Char.pdf" H 6400 5500 50  0001 C CNN
F 4 "https://www.digikey.com/product-detail/en/samsung-electro-mechanics/CL21A106KAYNNNE/1276-2891-1-ND/3890977" H 6400 5500 60  0001 C CNN "Field4"
	1    6400 5500
	1    0    0    -1  
$EndComp
$Comp
L power:GND #PWR0124
U 1 1
P 6400 5700
F 0 "#PWR0124" H 6400 5450 50  0001 C CNN
F 1 "GND" H 6400 5550 50  0000 C CNN
F 2 "" H 6400 5700 50  0001 C CNN
F 3 "" H 6400 5700 50  0001 C CNN
	1    6400 5700
	1    0    0    -1  
$EndComp
Wire Wire Line
	6400 5650 6400 5700
$Comp
L Device:C C57
U 1 1
P 6700 5500
F 0 "C57" H 6725 5600 50  0000 L CNN
F 1 "10uF/16V" V 6850 5150 50  0000 L CNN
F 2 "Capacitor_SMD:C_0805_2012Metric" H 6738 5350 50  0001 C CNN
F 3 "https://media.digikey.com/pdf/Data%20Sheets/Samsung%20PDFs/CL21A106KAYNNNE_Char.pdf" H 6700 5500 50  0001 C CNN
F 4 "https://www.digikey.com/product-detail/en/samsung-electro-mechanics/CL21A106KAYNNNE/1276-2891-1-ND/3890977" H 6700 5500 60  0001 C CNN "Field4"
	1    6700 5500
	1    0    0    -1  
$EndComp
Wire Wire Line
	6400 5350 6400 5250
Connection ~ 6400 5250
Wire Wire Line
	6400 5250 6700 5250
Wire Wire Line
	6100 5350 6100 5250
Connection ~ 6100 5250
Wire Wire Line
	6100 5250 6400 5250
Wire Wire Line
	5800 5250 5800 5350
Connection ~ 5800 5250
Wire Wire Line
	5800 5250 6100 5250
Wire Wire Line
	5500 5350 5500 5250
Connection ~ 5500 5250
Wire Wire Line
	5500 5250 5800 5250
$Comp
L power:+8V #PWR0125
U 1 1
P 5150 6850
F 0 "#PWR0125" H 5150 6700 50  0001 C CNN
F 1 "+8V" H 5150 6990 50  0000 C CNN
F 2 "" H 5150 6850 50  0001 C CNN
F 3 "" H 5150 6850 50  0001 C CNN
	1    5150 6850
	1    0    0    -1  
$EndComp
$Comp
L Device:C C58
U 1 1
P 5150 7050
F 0 "C58" H 5175 7150 50  0000 L CNN
F 1 "10uF/16V" V 5300 6700 50  0000 L CNN
F 2 "Capacitor_SMD:C_0805_2012Metric" H 5188 6900 50  0001 C CNN
F 3 "https://media.digikey.com/pdf/Data%20Sheets/Samsung%20PDFs/CL21A106KAYNNNE_Char.pdf" H 5150 7050 50  0001 C CNN
F 4 "https://www.digikey.com/product-detail/en/samsung-electro-mechanics/CL21A106KAYNNNE/1276-2891-1-ND/3890977" H 5150 7050 60  0001 C CNN "Field4"
	1    5150 7050
	1    0    0    -1  
$EndComp
$Comp
L power:GND #PWR0126
U 1 1
P 5150 7250
F 0 "#PWR0126" H 5150 7000 50  0001 C CNN
F 1 "GND" H 5150 7100 50  0000 C CNN
F 2 "" H 5150 7250 50  0001 C CNN
F 3 "" H 5150 7250 50  0001 C CNN
	1    5150 7250
	1    0    0    -1  
$EndComp
Wire Wire Line
	5150 7250 5150 7200
Wire Wire Line
	5150 6900 5150 6850
$Comp
L Device:R R26
U 1 1
P 2350 2450
F 0 "R26" V 2250 2450 50  0000 C CNN
F 1 "100" V 2350 2450 50  0000 C CNN
F 2 "Resistor_SMD:R_0402_1005Metric" V 2280 2450 50  0001 C CNN
F 3 "" H 2350 2450 50  0001 C CNN
F 4 "https://www.digikey.com/product-detail/en/samsung-electro-mechanics/RC1005F101CS/1276-3429-1-ND/3903532" V 2350 2450 60  0001 C CNN "Field4"
	1    2350 2450
	0    1    1    0   
$EndComp
Wire Wire Line
	2500 2450 2600 2450
Wire Wire Line
	2200 2450 1600 2450
$EndSCHEMATC
